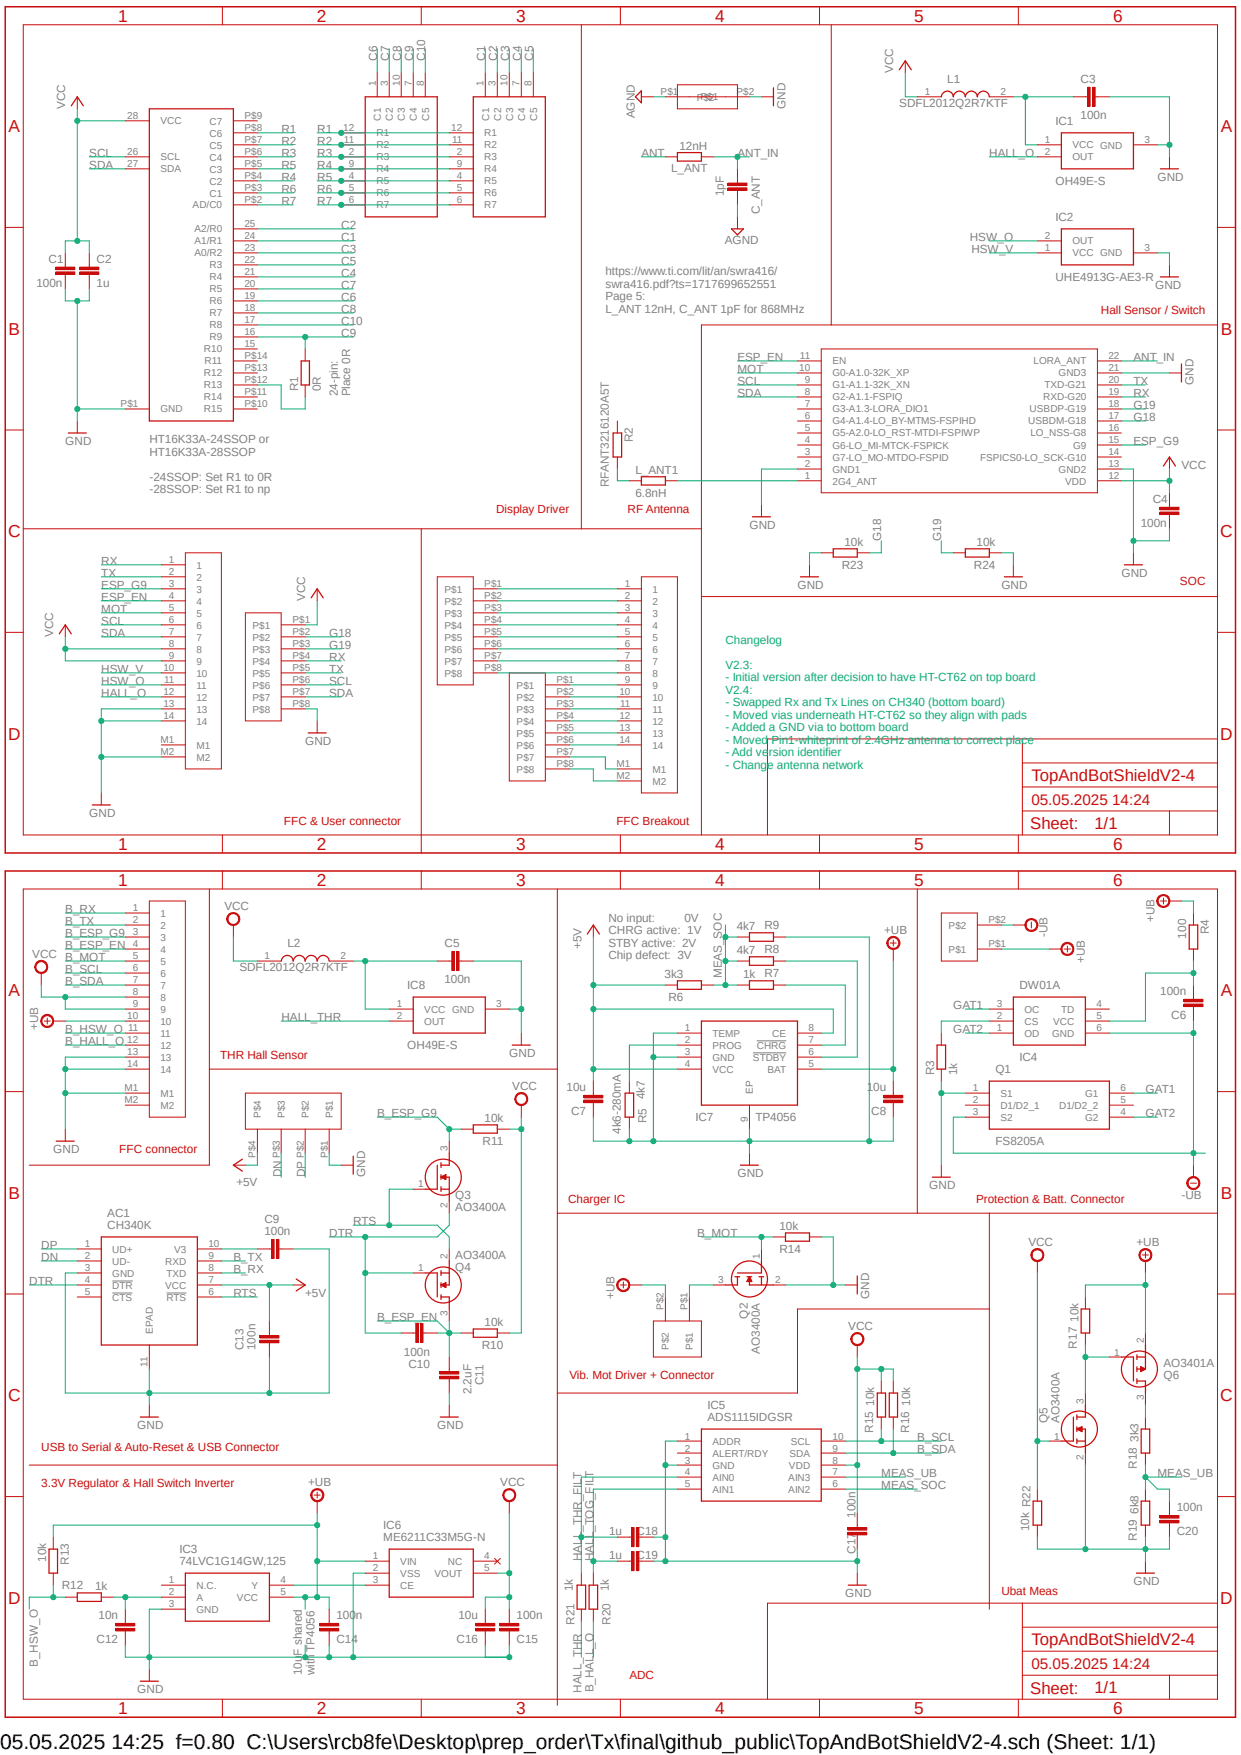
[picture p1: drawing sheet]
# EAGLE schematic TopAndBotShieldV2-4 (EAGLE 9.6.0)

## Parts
AC1  CH340K  [SOP100P600X180-11N]
C1  100n  C-EUC0603  [C0603]
C2  1u  C-EUC0603  [C0603]
C3  100n  C-EUC0603  [C0603]
C4  100n  C-EUC0603  [C0603]
C5  100n  C-EUC0603  [C0603]
C6  100n  C-EUC0603  [C0603]
C7  10u  C-EUC0603  [C0603]
C8  10u  C-EUC0603  [C0603]
C9  100n  C-EUC0603  [C0603]
C10  100n  C-EUC0603  [C0603]
C11  2.2uF  C-EUC0603  [C0603]
C12  10n  C-EUC0603  [C0603]
C13  100n  C-EUC0603  [C0603]
C14  100n  C-EUC0603  [C0603]
C15  100n  C-EUC0603  [C0603]
C16  10u  C-EUC0603  [C0603]
C17  100n  C-EUC0603  [C0603]
C18  1u  C-EUC0603  [C0603]
C19  1u  C-EUC0603  [C0603]
C20  100n  C-EUC0603  [C0603]
C_ANT  1pF  C-EUC0402  [C0402]
IC1  OH49E-S  DRV5055A3QDBZR  [SOT95P237X112-3N]
IC2  UHE4913G-AE3-R  DRV5055A3QDBZR  [SOT95P237X112-3N]
IC3  74LVC1G14GW,125  [SOT65P212X110-5N]
IC4  DW01A  DW01A-G  [SOT95P280X135-6N]
IC5  ADS1115IDGSR  [SOP50P490X110-10N]
IC6  ME6211C33M5G-N  ME6211C50M5G  [SOT95P282X145-5N]
IC7  TP4056  TP4056-42-ESOP8  [SOIC127P600X175-9N]
IC8  OH49E-S  DRV5055A3QDBZR  [SOT95P237X112-3N]
L1  SDFL2012Q2R7KTF  [INDC2112X105N]
L2  SDFL2012Q2R7KTF  [INDC2112X105N]
L_ANT  12nH  R-EU_R0402  [R0402]
L_ANT1  6.8nH  R-EU_R0402  [R0402]
Q1  FS8205A  [SOT95P280X125-6N]
Q2  AO3400A  [SOT95P280X125-3N]
Q3  AO3400A  [SOT95P280X125-3N]
Q4  AO3400A  [SOT95P280X125-3N]
Q5  AO3400A  [SOT95P280X125-3N]
Q6  AO3401A  [SOT95P280X125-3N]
R1  0R  R-EU_R0603  [R0603]
R2  RFANT3216120A5T  R-EU_R1206  [R1206]
R3  1k  R-EU_R0603  [R0603]
R4  100  R-EU_R0603  [R0603]
R5  4k7  R-EU_R0603  [R0603]
R6  3k3  R-EU_R0603  [R0603]
R7  1k  R-EU_R0603  [R0603]
R8  4k7  R-EU_R0603  [R0603]
R9  4k7  R-EU_R0603  [R0603]
R10  10k  R-EU_R0603  [R0603]
R11  10k  R-EU_R0603  [R0603]
R12  1k  R-EU_R0603  [R0603]
R13  10k  R-EU_R0603  [R0603]
R14  10k  R-EU_R0603  [R0603]
R15  10k  R-EU_R0603  [R0603]
R16  10k  R-EU_R0603  [R0603]
R17  10k  R-EU_R0603  [R0603]
R18  3k3  R-EU_R0603  [R0603]
R19  6k8  R-EU_R0603  [R0603]
R20  1k  R-EU_R0603  [R0603]
R21  1k  R-EU_R0603  [R0603]
R22  10k  R-EU_R0603  [R0603]
R23  10k  R-EU_R0603  [R0603]
R24  10k  R-EU_R0603  [R0603]
U$1  HT16K33A-24SSOP  HT16K33A  [SSOP28]
U$2  757A  [757A]
U$3  757A  [757A]
U$4  FPC-05F-14PH15  [FPC-05F-14PH15]
U$5  HT-CT62  [HT-CT62]
U$6  FPC-05F-14PH15  [FPC-05F-14PH15]
U$7  NETTIE_0.6MM  [0.6MM]
U$8  8P  [8PIN]
U$9  8P  [8PIN]
U$10  8P  [8PIN]
U$11  FPC-05F-14PH15  [FPC-05F-14PH15]
U$12  2P  [2PAD]
U$13  2P  [2PAD]
U$14  4P  [4PAD]

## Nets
+5V: AC1.7(VCC) C7.2 C13.1 IC7.4(VCC) IC7.8(CE) R6.2 U$14.P$4
+UB: C8.2 C14.2 IC3.5(VCC) IC6.1(VIN) IC7.5(BAT) Q6.2(S) R4.1 R13.1 R17.1 U$11.10 U$12.P$1 U$13.P$2
-UB: C6.1 IC4.6(GND) Q1.3(S2) U$12.P$2
AGND: C_ANT.2 U$7.P$1
ANT: L_ANT.2
ANT_IN: C_ANT.1 L_ANT.1 U$5.22(LORA_ANT)
B_ESP_EN: C10.2 C11.2 Q4.3(D) R10.2 U$11.4
B_ESP_G9: Q3.3(D) R11.2 U$11.3
B_HALL_O: R20.2 U$11.12
B_HSW_O: R12.2 R13.2 U$11.11
B_MOT: Q2.1(G) R14.1 U$11.5
B_RX: AC1.8(TXD) U$11.1
B_SCL: IC5.10(SCL) R15.2 U$11.6
B_SDA: IC5.9(SDA) R16.2 U$11.7
B_TX: AC1.9(RXD) U$11.2
C1: U$1.24(A1/R1) U$3.1(C1)
C2: U$1.25(A2/R0) U$3.3(C2)
C3: U$1.23(A0/R2) U$3.10(C3)
C4: U$1.21(R4) U$3.7(C4)
C5: U$1.22(R3) U$3.8(C5)
C6: U$1.19(R6) U$2.1(C1)
C7: U$1.20(R5) U$2.3(C2)
C8: U$1.18(R7) U$2.10(C3)
C9: R1.2 U$1.16(R9) U$2.7(C4)
C10: U$1.17(R8) U$2.8(C5)
DN: AC1.2(UD-) U$14.P$3
DP: AC1.1(UD+) U$14.P$2
DTR: AC1.4(!DTR) C10.1 Q3.2(S) Q4.1(G)
ESP_EN: U$5.11(EN) U$6.4
ESP_G9: U$5.15(G9) U$6.3
G18: R23.1 U$5.17(USBDM-G18) U$8.P$2
G19: R24.2 U$5.18(USBDP-G19) U$8.P$3
GAT1: IC4.3(OC) Q1.6(G1)
GAT2: IC4.1(OD) Q1.4(G2)
GND: AC1.3(GND) AC1.11(EPAD) C1.2 C2.2 C3.1 C4.2 C5.1 C7.1 C8.1 C9.1 C11.1 C12.1 C13.2 C14.1 C15.1 C16.1 C17.2 C18.2 C19.2 C20.1 IC1.3(GND) IC2.3(GND) IC3.3(GND) IC5.1(ADDR) IC5.3(GND) IC6.2(VSS) IC7.1(TEMP) IC7.3(GND) IC7.9(EP) IC8.3(GND) Q1.1(S1) Q2.2(S) Q5.2(S) R3.1 R5.1 R9.1 R14.2 R19.2 R22.1 R23.2 R24.1 U$1.P$1(GND) U$5.2(GND1) U$5.13(GND2) U$5.21(GND3) U$6.13 U$6.14 U$6.M2 U$7.P$2 U$8.P$8 U$11.13 U$11.14 U$11.M1 U$14.P$1
HALL_O: IC1.2(OUT) U$6.12
HALL_THR: IC8.2(OUT) R21.2
HALL_THR_FILT: C18.1 IC5.4(AIN0) R21.1
HALL_TOG_FILT: C19.1 IC5.5(AIN1) R20.1
HALL_V: C3.2 IC1.1(VCC) L1.2
HSW_O: IC2.2(OUT) U$6.11
HSW_V: IC2.1(VCC) U$6.10
MEAS_SOC: IC5.6(AIN2) R6.1 R7.2 R8.2 R9.2
MEAS_UB: C20.2 IC5.7(AIN3) R18.2 R19.1
MOT: U$5.10(G0-A1.0-32K_XP) U$6.5
N$1: L_ANT1.2 R2.2
N$2: L_ANT1.1 U$5.1(2G4_ANT)
N$3: U$4.1 U$9.P$1
N$4: U$4.2 U$9.P$2
N$5: U$4.3 U$9.P$3
N$6: U$4.4 U$9.P$4
N$7: U$4.5 U$9.P$5
N$8: U$4.6 U$9.P$6
N$9: U$4.7 U$9.P$7
N$10: U$4.8 U$9.P$8
N$11: U$4.9 U$10.P$1
N$12: R1.1 U$1.P$12(R13)
N$13: U$4.10 U$10.P$2
N$14: U$4.11 U$10.P$3
N$15: U$4.12 U$10.P$4
N$16: U$4.13 U$10.P$5
N$17: U$4.14 U$10.P$6
N$18: U$4.M1 U$10.P$7
N$19: U$4.M2 U$10.P$8
N$20: IC7.2(PROG) R5.2
N$21: C6.2 IC4.5(VCC) R4.2
N$22: AC1.10(V3) C9.2
N$23: IC7.7(!CHRG) R7.1
N$24: IC4.2(CS) R3.2
N$25: IC7.6(!STDBY) R8.1
N$26: IC3.4(Y) IC6.3(CE)
N$27: C5.2 IC8.1(VCC) L2.2
N$28: C12.2 IC3.2(A) R12.1
N$29: Q2.3(D) U$13.P$1
N$32: Q5.3(D) Q6.1(G) R17.2
N$34: Q6.3(D) R18.1
R1: U$1.P$8(C6) U$2.12(R1) U$3.12(R1)
R2: U$1.P$7(C5) U$2.11(R2) U$3.11(R2)
R3: U$1.P$6(C4) U$2.2(R3) U$3.2(R3)
R4: U$1.P$4(C2) U$2.9(R4) U$3.9(R4)
R5: U$1.P$5(C3) U$2.4(R5) U$3.4(R5)
R6: U$1.P$3(C1) U$2.5(R6) U$3.5(R6)
R7: U$1.P$2(AD/C0) U$2.6(R7) U$3.6(R7)
RTS: AC1.6(!RTS) Q3.1(G) Q4.2(S)
RX: U$5.19(RXD-G20) U$6.1 U$8.P$4
SCL: U$1.26(SCL) U$5.9(G1-A1.1-32K_XN) U$6.6 U$8.P$6
SDA: U$1.27(SDA) U$5.8(G2-A1.1-FSPIQ) U$6.7 U$8.P$7
TX: U$5.20(TXD-G21) U$6.2 U$8.P$5
VCC: C1.1 C2.1 C4.1 C15.2 C16.2 C17.1 IC5.8(VDD) IC6.5(VOUT) L1.1 L2.1 Q5.1(G) R10.1 R11.1 R15.1 R16.1 R22.2 U$1.28(VCC) U$5.12(VDD) U$6.8 U$6.9 U$8.P$1 U$11.8 U$11.9
Unconnected: AC1.5(!CTS) IC3.1(N.C.) IC4.4(TD) IC5.2(ALERT/RDY) IC6.4(NC) Q1.2(D1/D2_1) Q1.5(D1/D2_2) R2.1 U$1.15(R10) U$1.P$9(C7) U$1.P$10(R15) U$1.P$11(R14) U$1.P$13(R12) U$1.P$14(R11) U$5.3(G7-LO_MO-MTDO-FSPID) U$5.4(G6-LO_MI-MTCK-FSPICK) U$5.5(G5-A2.0-LO_RST-MTDI-FSPIWP) U$5.6(G4-A1.4-LO_BY-MTMS-FSPIHD) U$5.7(G3-A1.3-LORA_DIO1) U$5.14(FSPICS0-LO_SCK-G10) U$5.16(LO_NSS-G8) U$6.M1 U$11.M2

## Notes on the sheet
- Hall Sensor / Switch
- https://www.ti.com/lit/an/swra416/
  swra416.pdf?ts=1717699652551
  Page 5:
  L_ANT 12nH, C_ANT 1pF for 868MHz
- 24-pin:
  Place 0R
- HT16K33A-24SSOP or
  HT16K33A-28SSOP
  
  -24SSOP: Set R1 to 0R
  -28SSOP: Set R1 to np
- Display Driver | RF Antenna
- SOC
- Changelog
  
  V2.3:
  - Initial version after decision to have HT-CT62 on top board
  V2.4:
  - Swapped Rx and Tx Lines on CH340 (bottom board)
  - Moved vias underneath HT-CT62 so they align with pads
  - Added a GND via to bottom board
  - Moved Pin1-whiteprint of 2.4GHz antenna to correct place
  - Add version identifier
  - Change antenna network
- FFC & User connector | FFC Breakout
- No input:         0V
  CHRG active:  1V
  STBY active:  2V
  Chip defect:  3V
- THR Hall Sensor
- 4k6-280mA
- FFC connector
- Charger IC | Protection & Batt. Connector
- Vib. Mot Driver + Connector
- USB to Serial & Auto-Reset & USB Connector
- 3.3V Regulator & Hall Switch Inverter
- Ubat Meas
- 10uF shared
  with TP4056
- ADC
